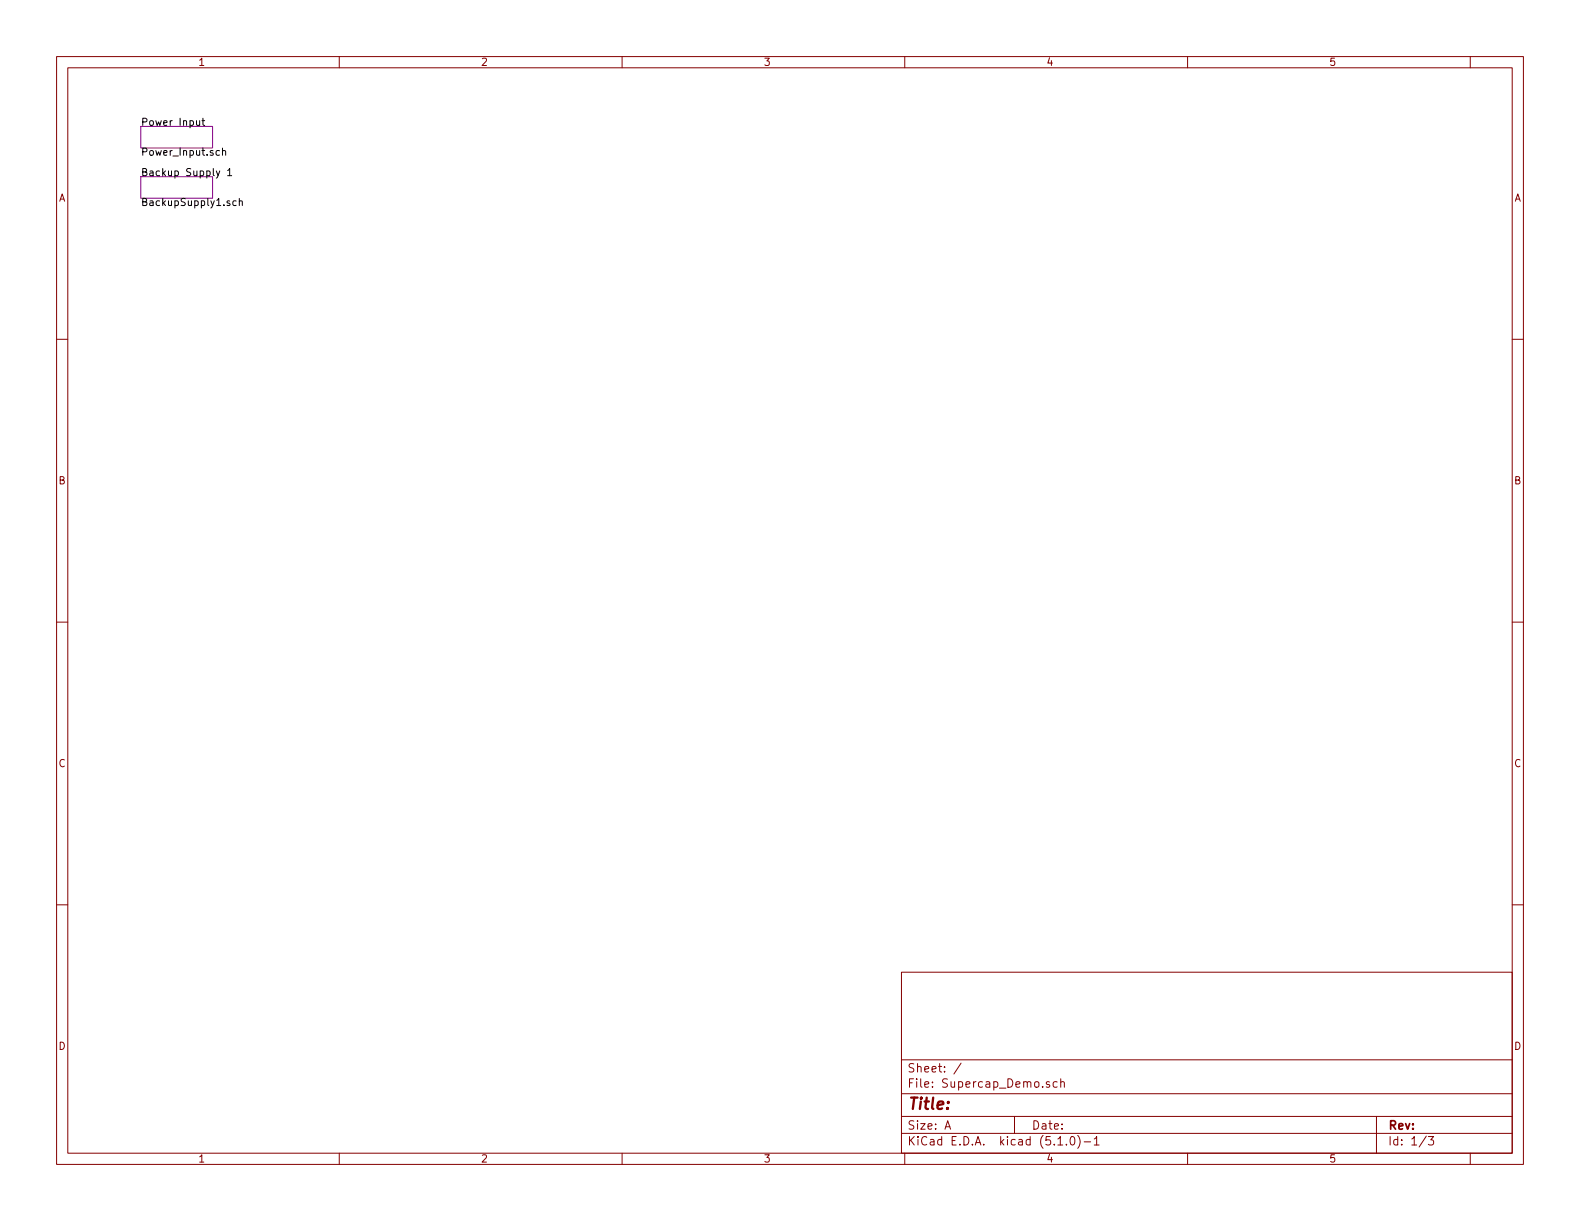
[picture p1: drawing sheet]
<svg xmlns="http://www.w3.org/2000/svg" width="279mm" height="216mm" viewBox="0 0 279 216" stroke-linecap="round" stroke-linejoin="round" font-family="sans-serif">
<g fill="none" stroke="#840000" stroke-width=".18">
<path d="M10 10h259.4v195.9h-259.4zM12 12h255.4v191.9h-255.4zM60 10v2M110 10v2M160 10v2M210 10v2M260 10v2M10 60h2M267.4 60h2M10 110h2M267.4 110h2M10 160h2"/>
<path d="M267.4 160h2M159.4 171.9h108v32h-108zM159.4 197.4h108M159.4 193.4h108M159.4 187.4h108M167.1 199.7l.5-1.5 .5 1.5M167.2 199.2h.8M170 188l-1.3 1.9M179.4 197.4v3M185.6 191.3h-.4l-.2 .2 .1 .2 .5 .1v.4h-.6M186.9 191.3h-.4l-.3 .2 .2 .7h.5M187.6 191.4l.2-.1h.4v1"/>
<path d="M187.6 190.8v1.5M243.4 197.4v6.5M60 203.9v2M110 203.9v2M159.4 200.4h108M160 203.9v2M187.1 202.5h.8M188.6 202.3v.2M189.4 201.1l.3-.1a.94 .94 0 0 1 0 1.5 .82 .82 0 0 1-.3-1.4zM190.6 200.8a1.71 1.71 0 0 1 0 2.2M191.7 201.9h1.2M193.5 201.4l.4-.4v1.5"/>
<path d="M193.5 202.5h.9M210 203.9v2M252.2 200.9l-1.2 1.9M252.6 201h.9l-.5 .5 .4 .2v.6l-.2 .2-.6-.2M260 203.9v2"/>
</g>
<path d="M24.9 22.4h12.7v3.8h-12.7zM24.9 31.2h12.7v3.9h-12.7z" fill="none" stroke="#840084" stroke-width=".18"/>
<g fill="none" stroke="#000" stroke-width=".18">
<path d="M34.7 21.3l.1 .8 .3 .1 .2-.2M35.3 21.3v.9M35.7 21.3h.5M35.9 20.9v1.1l.3 .2M38.3 30.2l.3 .9M38.8 26.7l-.4-.1-.2 .2 .1 .6h.5M38.9 30.2l-.5 1.2-.1 .1M39.3 26.7l.2-.1 .3 .1 .1 .8M39.3 26.2v1.3M40.3 30.1l.3-.3v1.3M40.3 31.1h.7M41.8 35.6l-.4-.1-.2 .2 .1 .6h.5"/>
<path d="M42.3 35.6l.2-.1 .3 .1v.7M42.3 35.1v1.2"/>
</g>
<text font-size="2.8" fill="#840000" x="160.4" y="196.2">Title:</text>
<g font-size="2.1" fill="#840000">
<text x="160.4" y="189.6">Sheet: /</text>
<text x="160.4" y="192.3">File: Supercap_Demo.sch</text>
<text x="160.4" y="202.5">KiCad E.D.A. kicad (5.1.0)-1</text>
<text x="160.4" y="199.7">Size: A</text>
<text x="182.4" y="199.7">Date:</text>
<text x="245.4" y="199.7">Rev:</text>
<text x="245.4" y="202.5">Id: 1/3</text>
</g>
<g font-size="1.8" fill="#840000">
<text x="35" y="11.6">1</text>
<text x="85" y="11.6">2</text>
<text x="135" y="11.6">3</text>
<text x="185" y="11.6">4</text>
<text x="235" y="11.6">5</text>
<text x="10.4" y="35.6">A</text>
<text x="267.8" y="35.6">A</text>
<text x="10.4" y="85.6">B</text>
<text x="267.8" y="85.6">B</text>
<text x="10.4" y="135.6">C</text>
<text x="267.8" y="135.6">C</text>
<text x="10.4" y="185.6">D</text>
<text x="267.8" y="185.6">D</text>
<text x="35" y="205.5">1</text>
<text x="85" y="205.5">2</text>
<text x="135" y="205.5">3</text>
<text x="185" y="205.5">4</text>
<text x="235" y="205.5">5</text>
</g>
<g font-size="1.8">
<text x="24.9" y="22.3">Power Input</text>
<text x="24.9" y="27.5">Power_Input.sch</text>
<text x="24.9" y="31.1">Backup Supply 1</text>
<text x="24.9" y="36.4">BackupSupply1.sch</text>
</g>
</svg>
